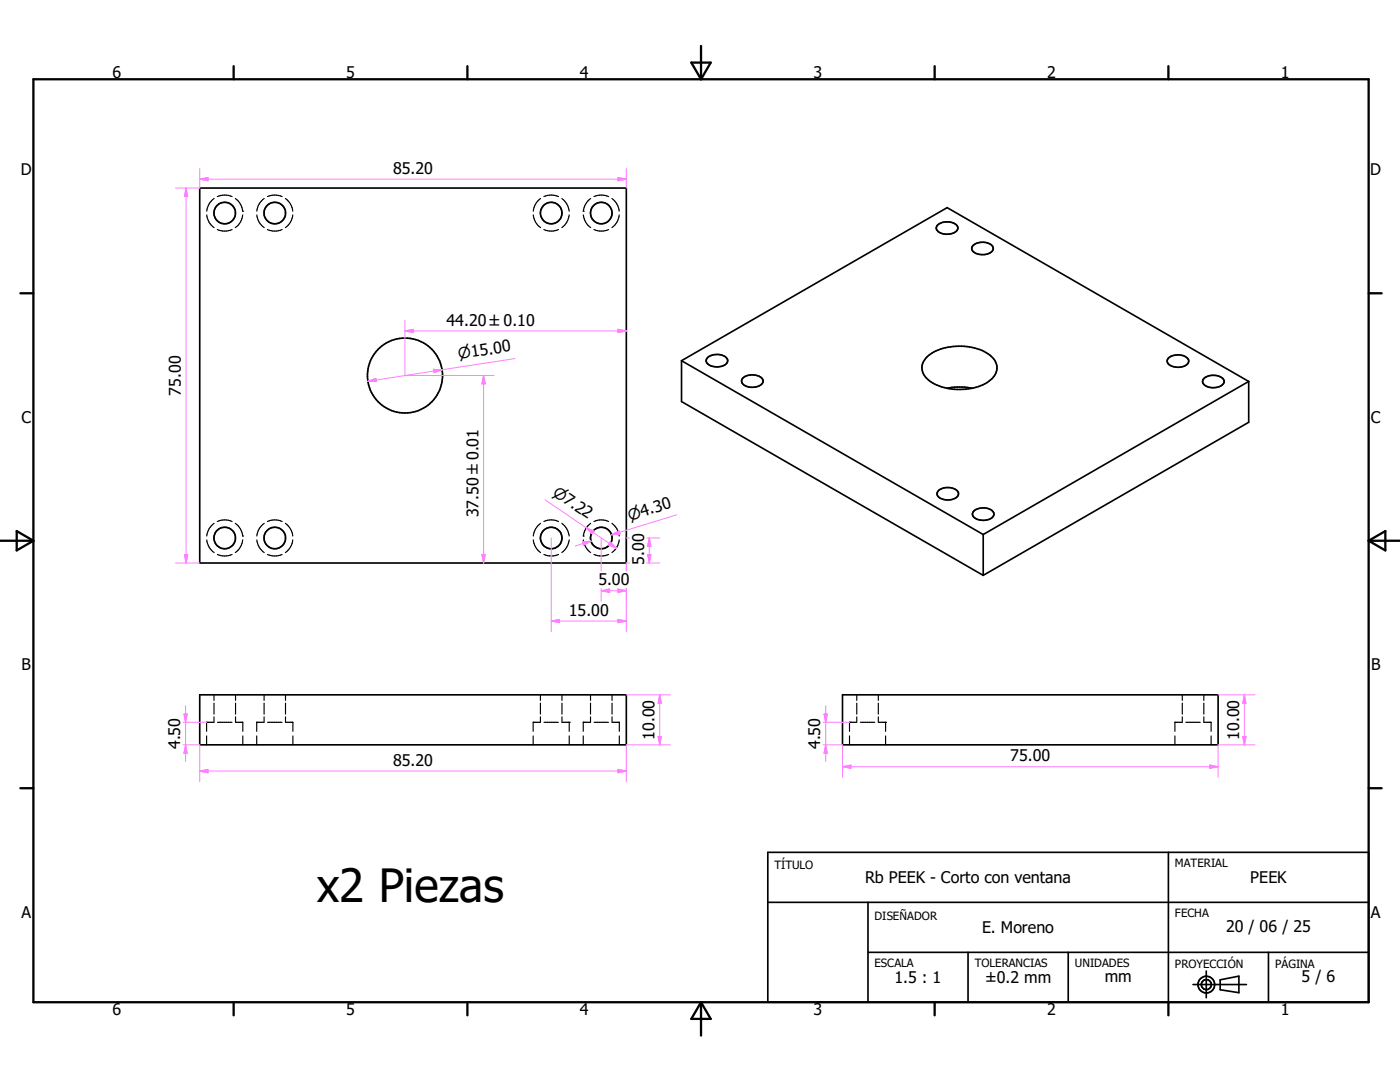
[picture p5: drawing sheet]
<svg xmlns="http://www.w3.org/2000/svg" width="279mm" height="216mm" viewBox="0 0 279 216" stroke-linecap="round" stroke-linejoin="round" font-family="sans-serif">
<g fill="none" stroke="#000" stroke-width=".23">
<path d="M42.7 39.6a3.5 3.5 0 0 0-1.4 2.5M43.4 39.2a3.7 3.7 0 0 1 2.9 0M47 39.6a3.5 3.5 0 0 1 1.4 2.5M52.7 39.6a3.5 3.5 0 0 0-1.4 2.5M53.4 39.2a3.7 3.7 0 0 1 2.9 0M57 39.6a3.5 3.5 0 0 1 1.4 2.5M107.9 39.6a3.6 3.6 0 0 0-1.5 2.5M108.5 39.2a3.7 3.7 0 0 1 3 0M112.1 39.6a3.8 3.8 0 0 1 1.5 2.5M117.9 39.6a3.8 3.8 0 0 0-1.5 2.5M118.5 39.2a3.7 3.7 0 0 1 3 0M122.1 39.6a3.6 3.6 0 0 1 1.5 2.5"/>
<path d="M41.3 42.9a3.4 3.4 0 0 0 1.4 2.5M43.4 45.8l1.1 .3h.7l1.1-.3M48.4 42.1h.1M48.4 42.9a3.4 3.4 0 0 1-1.4 2.5M51.3 42.9a3.4 3.4 0 0 0 1.4 2.5M53.4 45.8l1.1 .3h.7l1.1-.3M58.4 42.9a3.4 3.4 0 0 1-1.4 2.5M106.4 42.9a3.5 3.5 0 0 0 1.5 2.5M108.5 45.8l1.1 .3h.8l1.1-.3M113.6 42.9a3.7 3.7 0 0 1-1.5 2.5M116.4 42.1h.1M116.4 42.9a3.6 3.6 0 0 0 1.5 2.5"/>
<path d="M118.5 45.8l1.1 .3h.8l1.1-.3M123.6 42.9a3.5 3.5 0 0 1-1.5 2.5M41.3 107.7a3.5 3.5 0 0 0 1.4 2.6M42.7 104.4a3.5 3.5 0 0 0-1.4 2.6M43.4 104.1a3.5 3.5 0 0 1 2.9 0M43.4 110.6a3.7 3.7 0 0 0 2.9 0M47 104.4a3.6 3.6 0 0 1 1.4 2.6M48.4 107h.1M48.4 107.7a3.5 3.5 0 0 1-1.4 2.6M51.3 107.7a3.5 3.5 0 0 0 1.4 2.6M52.7 104.4a3.5 3.5 0 0 0-1.4 2.6M53.4 104.1a3.5 3.5 0 0 1 2.9 0"/>
<path d="M53.4 110.6a3.7 3.7 0 0 0 2.9 0M57 104.4a3.6 3.6 0 0 1 1.4 2.6M58.4 107.7a3.5 3.5 0 0 1-1.4 2.6M106.4 107.7a3.6 3.6 0 0 0 1.5 2.6M107.9 104.4l-1 1.1-.5 1.5M108.5 104.1a3.4 3.4 0 0 1 3 0M108.5 110.6a3.7 3.7 0 0 0 3 0M112.1 104.4a3.8 3.8 0 0 1 1.5 2.6M113.6 107.7a3.8 3.8 0 0 1-1.5 2.6M116.4 107h.1M116.4 107.7a3.8 3.8 0 0 0 1.5 2.6M117.9 104.4a3.8 3.8 0 0 0-1.5 2.6"/>
<path d="M118.5 104.1a3.4 3.4 0 0 1 3 0M118.5 110.6a3.7 3.7 0 0 0 3 0M122.1 104.4a3.6 3.6 0 0 1 1.5 2.6M123.6 107.7a3.6 3.6 0 0 1-1.5 2.6M42.7 138.6v1.2M47 138.6v1.2M52.7 138.6v1.2M57 138.6v1.2M107.9 138.6v1.2M112.2 138.6v1.2M117.9 138.6v1.2M122.1 138.6v1.2"/>
<path d="M171 138.6v1.2M175.3 138.6v1.2M236 138.6v1.2M240.3 138.6v1.2M41.2 146.8v1.8M42.7 144.1h-1.5v1.8M42.7 140.3v2.2M42.7 143v1.1M43.4 144.1h2.9M47 143v1.1h1.5v1.8M47 140.3v2.2M48.5 146.8v1.8"/>
<path d="M51.2 146.8v1.8M52.7 143v1.1h-1.5v1.8M52.7 140.3v2.2M53.4 144.1h2.9M57 140.3v2.2M57 143v1.1M57 144.1h1.5v1.8M58.5 146.8v1.8M106.4 146.8v1.8M107.8 144.1h-1.4v1.8M107.9 140.3v2.2M107.9 143v1.1"/>
<path d="M108.6 144.1h2.8M112.2 143v1.1h1.4M112.2 140.3v2.2M113.6 144.1h.1M113.6 144.1v1.8M113.6 146.8v1.8M116.4 144.1h.1M116.4 144.1v1.8M116.4 146.8v1.8M117.9 143l-.1 1.1h-1.4M117.9 140.3v2.2M118.6 144.1h2.8"/>
<path d="M122.1 140.3v2.2M122.1 143v1.1M122.2 144.1h1.4v1.8M123.6 146.8v1.8M169.5 144.1h.1M169.5 144.1v1.8M169.5 146.8v1.8M171 143v1.1h-1.5M171 140.3v2.2M171.7 144.1h2.9M175.3 140.3v2.2M175.3 143v1.1"/>
<path d="M175.3 144.1h1.4M176.7 144.1h.1M176.7 144.1v1.8M176.7 146.8v1.8M234.5 146.8v1.8M236 143l-.1 1.1h-1.4v1.8M236 140.3v2.2M236.6 144.1h2.9M240.3 143v1.1h1.4v1.8M240.3 140.3v2.2M241.7 146.8v1.8"/>
</g>
<g fill="none" stroke="#000" stroke-width=".33">
<path d="M39.9 37.5h85.1v74.8h-85.1zM187.1 45a2.91 2.91 0 0 1 4 .2 1.2 1.2 0 0 1-1.2 1.4 2.48 2.48 0 0 1-3-1zM194.1 49.1a2.97 2.97 0 0 1 4 0 1.01 1.01 0 0 1-.8 1.5 2.65 2.65 0 0 1-3.4-.9zM136 72v8.1l60.2 34.7M136 72l60.2 34.7M136 72l53-30.6 60.2 34.7M141.3 71.3a2.87 2.87 0 0 1 3.9 .4 1.21 1.21 0 0 1-1.2 1.4 2.64 2.64 0 0 1-3-.8v-.6zM148.2 75.5a2.91 2.91 0 0 1 4 .3 1.45 1.45 0 0 1-1.7 1.5 2.21 2.21 0 0 1-2.5-1.1zM185 71.2a10.9 10.9 0 0 1 10-1.6 5 5 0 0 1 4 3.6 3.7 3.7 0 0 1-2.4 3.4 11.5 11.5 0 0 1-11.1-.6 2.94 2.94 0 0 1-.5-4.8zM189 77.5a13.2 13.2 0 0 1 5 0M233.1 71.5a2.88 2.88 0 0 1 4.1 .2 1.29 1.29 0 0 1-1.5 1.5 2.41 2.41 0 0 1-2.7-1zM240.2 75.6a2.86 2.86 0 0 1 4 .2 1.45 1.45 0 0 1-1.7 1.5 2.07 2.07 0 0 1-2.5-1.2z"/>
<path d="M249.2 76.1v8.2l-53 30.5M249.2 76.1l-53 30.6M187.3 97.8a2.87 2.87 0 0 1 3.9 .4 1.3 1.3 0 0 1-1.4 1.5 2.34 2.34 0 0 1-2.8-1.1v-.3zM194.4 101.9a2.92 2.92 0 0 1 3.9 .4 1.21 1.21 0 0 1-1.2 1.4 2.5 2.5 0 0 1-3-1l.1-.5zM196.2 106.7v8.1M39.9 138.6h85.1v10h-85.1zM168.1 138.6h75v10h-75zM153.2 170.1h119.9v29.9h-119.9zM233.2 170.1v29.9M153.2 180.1h119.9M173.2 190h99.9M173.2 180.1v19.9"/>
<path d="M193.2 190v10M213.2 190v10M238.1 196.5h10.6M240.7 193.8v5.3M243.5 195.5l3.7-.7v3.3l-3.7-.6zM253.1 190v10"/>
<circle cx="44.9" cy="42.5" r="2.15"/>
<circle cx="54.9" cy="42.5" r="2.15"/>
<circle cx="110" cy="42.5" r="2.14"/>
<circle cx="120" cy="42.5" r="2.14"/>
<circle cx="80.8" cy="74.9" r="7.5"/>
<circle cx="44.8" cy="107.4" r="2.14"/>
<circle cx="54.8" cy="107.4" r="2.14"/>
<circle cx="110" cy="107.4" r="2.15"/>
<circle cx="120" cy="107.3" r="2.15"/>
<circle cx="240.7" cy="196.5" r="1.66"/>
<circle cx="240.8" cy="196.5" r=".99"/>
</g>
<g fill="none" stroke="#000" stroke-width=".46">
<path d="M6.7 15.8h266.4v184.2h-266.4zM46.6 13.2v2.6M93.3 13.2v2.6M138 12.5h3.8l-1.9 3.3zM139.9 9.2v6.6M186.5 13.2v2.6M233.2 13.2v2.6M4.1 58.5h2.6M273.1 58.5h2.6M0 107.9h6.7M3.3 106l3.4 1.9-3.4 1.9zM273.1 107.9h6.3"/>
<path d="M273.1 107.9l3.4-1.9v3.8zM4.1 157.3h2.6M273.1 157.3h2.6M46.6 200v2.6M93.3 200v2.6M139.9 200v6.6M139.9 200l1.9 3.3h-3.8zM186.5 200v2.6M233.2 200v2.6"/>
</g>
<path d="M125 107.3v5" fill="none" stroke="#000" stroke-width=".2"/>
<g fill="none" stroke="#ff80ff" stroke-width=".2">
<path d="M37.1 37.5v74.8M37.1 37.5l.4 1.7h-.7zM39.9 35.7h85.1M39.9 35.7l1.6-.3v.7zM39.9 33.6v3.9h-4.9M123.3 35.4l1.7 .3-1.7 .4zM125 33.6v3.9M73.4 76.1l1.6-.6 .1 .6zM80.8 66h44.2M80.8 66l1.7-.3v.7zM80.8 63.9v11h17.8M86.5 73.7l1.7 .1-1.6 .6z"/>
<path d="M96.5 74.9v37.4M96.5 74.9l.3 1.7h-.6zM102.8 71.5l-29.4 4.6M123.3 65.7l1.7 .3-1.7 .4zM108.8 99.7l8.2 5.6M35 112.3h4.9M36.8 110.7h.7l-.4 1.6zM96.2 110.7h.6l-.3 1.6zM110 107.3v18.7M116.2 108.2l1.8-.2-1.5 .8zM117 105.3l6 4.1M117 105.3l1.6 .7-.4 .5z"/>
<path d="M118 108l-3.2 1M120 117.9h5M120 117.9l1.7-.4v.7zM120 107.3v6.6M120 117.4v2.6M121.8 108.2l1.2 1.2-1.6-.7zM122 106.7l1.5-.8 .3 .7zM123.3 117.5l1.7 .4-1.7 .3zM123.7 106.2l-1.7 .5M125 117.4v8.6M125 107.3h.6M125.6 112.3h-.6v1.6"/>
<path d="M129.1 112.3h2.6M129.1 107.3h2.6M129.2 110.7h.7l-.3 1.6zM129.6 107.3v5M129.6 107.3l.3 1.7h-.7zM135.1 102.7l-13.1 4M110 123.9h15M110 123.9l1.7-.3v.6zM123.3 123.6l1.7 .3-1.7 .3zM125 138.6h8.8M131.7 138.6v10M131.7 138.6l.3 1.7h-.7z"/>
<path d="M243.1 138.6h7.4M248.3 138.6l.4 1.7h-.7zM248.3 138.6v10M36.5 148.6h3.4v7.4M36.5 144.1h4.7M36.7 142.5h.7l-.4 1.6zM37 140.8v11.1M37 148.6l.4 1.7h-.7zM39.9 153.9l1.6-.4v.7zM39.9 153.9h85.1M123.3 153.5l1.7 .4-1.7 .3zM131.3 147h.7l-.3 1.6z"/>
<path d="M133.8 148.6h-8.8v7.4M164.3 148.6h3.8v6.5M164.3 144.1h5.2M164.4 142.5h.7l-.3 1.6zM164.8 148.6l.3 1.7h-.7zM164.8 140.8v11.1M168.1 153h75M168.1 153l1.7-.3v.6zM241.4 152.7l1.7 .3-1.7 .3zM248 147h.7l-.4 1.6zM250.5 148.6h-7.4v6.5"/>
</g>
<g fill="#ff80ff" stroke="#ff80ff" stroke-width=".2">
<path d="M123.3 35.4l1.7 .3-1.7 .4z"/>
<path d="M39.9 35.7l1.6-.3v.7z"/>
<path d="M37.1 37.5l.4 1.7h-.7z"/>
<path d="M36.8 110.7h.7l-.4 1.6z"/>
<path d="M80.8 66l1.7-.3v.7z"/>
<path d="M123.3 65.7l1.7 .3-1.7 .4z"/>
<path d="M96.2 110.7h.6l-.3 1.6z"/>
<path d="M96.5 74.9l.3 1.7h-.6z"/>
<path d="M129.2 110.7h.7l-.3 1.6z"/>
<path d="M129.6 107.3l.3 1.7h-.7z"/>
<path d="M86.5 73.7l1.7 .1-1.6 .6z"/>
<path d="M73.4 76.1l1.6-.6 .1 .6z"/>
<path d="M120 117.9l1.7-.4v.7z"/>
<path d="M123.3 117.5l1.7 .4-1.7 .3z"/>
<path d="M110 123.9l1.7-.3v.6z"/>
<path d="M123.3 123.6l1.7 .3-1.7 .3z"/>
<path d="M122 106.7l1.5-.8 .3 .7z"/>
<path d="M116.2 108.2l1.8-.2-1.5 .8z"/>
<path d="M117 105.3l1.6 .7-.4 .5z"/>
<path d="M121.8 108.2l1.2 1.2-1.6-.7z"/>
<path d="M36.7 142.5h.7l-.4 1.6z"/>
<path d="M37 148.6l.4 1.7h-.7z"/>
<path d="M39.9 153.9l1.6-.4v.7z"/>
<path d="M123.3 153.5l1.7 .4-1.7 .3z"/>
<path d="M131.3 147h.7l-.3 1.6z"/>
<path d="M131.7 138.6l.3 1.7h-.7z"/>
<path d="M164.4 142.5h.7l-.3 1.6z"/>
<path d="M164.8 148.6l.3 1.7h-.7z"/>
<path d="M248 147h.7l-.4 1.6z"/>
<path d="M248.3 138.6l.4 1.7h-.7z"/>
<path d="M168.1 153l1.7-.3v.6z"/>
<path d="M241.4 152.7l1.7 .3-1.7 .3z"/>
</g>
<text font-size="9.1" x="63.2" y="179.9">x2 Piezas</text>
<g font-size="3.2">
<text x="22.5" y="15.6">6</text>
<text x="69.1" y="15.6">5</text>
<text x="115.7" y="15.6">4</text>
<text x="162.3" y="15.6">3</text>
<text x="209" y="15.6">2</text>
<text x="255.6" y="15.6">1</text>
<text x="4.1" y="35">D</text>
<text x="78.4" y="34.7">85.20</text>
<text x="273.5" y="35">D</text>
<text x="89.1" y="65">44.20 `0.10</text>
<text x="36.1" y="79" transform="rotate(-90 36.1 79)">75.00</text>
<text x="4.3" y="84.4">C</text>
<text x="273.6" y="84.4">C</text>
<text x="95.5" y="103.2" transform="rotate(-90 95.5 103.2)">37.50 `0.01</text>
<text x="128.5" y="112.7" transform="rotate(-90 128.5 112.7)">5.00</text>
<text x="119.4" y="116.8">5.00</text>
<text x="113.5" y="122.9">15.00</text>
<text x="4.3" y="133.7">B</text>
<text x="273.6" y="133.7">B</text>
<text x="36" y="149.5" transform="rotate(-90 36 149.5)">4.50</text>
<text x="130.6" y="147.6" transform="rotate(-90 130.6 147.6)">10.00</text>
<text x="163.7" y="149.5" transform="rotate(-90 163.7 149.5)">4.50</text>
<text x="247.3" y="147.6" transform="rotate(-90 247.3 147.6)">10.00</text>
<text x="78.4" y="152.8">85.20</text>
<text x="201.6" y="151.9">75.00</text>
<text x="172.6" y="176.2">Rb PEEK - Corto con ventana</text>
<text x="249.5" y="176.2">PEEK</text>
<text x="4.3" y="183.1">A</text>
<text x="273.6" y="183.1">A</text>
<text x="196" y="186.1">E. Moreno</text>
<text x="244.7" y="186">20 / 06 / 25</text>
<text x="178.5" y="196.1">1.5 : 1</text>
<text x="196.6" y="196.1">±0.2 mm</text>
<text x="220.5" y="195.9">mm</text>
<text x="259.8" y="196">5 / 6</text>
<text x="22.5" y="202.6">6</text>
<text x="69.1" y="202.6">5</text>
<text x="115.7" y="202.6">4</text>
<text x="162.3" y="202.6">3</text>
<text x="209" y="202.6">2</text>
<text x="255.6" y="202.6">1</text>
</g>
<g font-size="3">
<text x="91.6" y="71.7" transform="rotate(-9 91.6 71.7)">n15.00</text>
<text x="110.1" y="98.7" transform="rotate(34 110.1 98.7)">n7.22</text>
<text x="125.7" y="103.9" transform="rotate(-17 125.7 103.9)">n4.30</text>
</g>
<g font-size="2.3">
<text x="154.6" y="173.4">TÍTULO</text>
<text x="234.5" y="173.1">MATERIAL</text>
<text x="174.5" y="183.6">DISEÑADOR</text>
<text x="234.5" y="183">FECHA</text>
<text x="174.5" y="193">ESCALA</text>
<text x="194.5" y="193">TOLERANCIAS</text>
<text x="214.5" y="193">UNIDADES</text>
<text x="234.5" y="193.1">PROYECCIÓN</text>
<text x="254.5" y="193.1">PÁGINA</text>
</g>
</svg>
